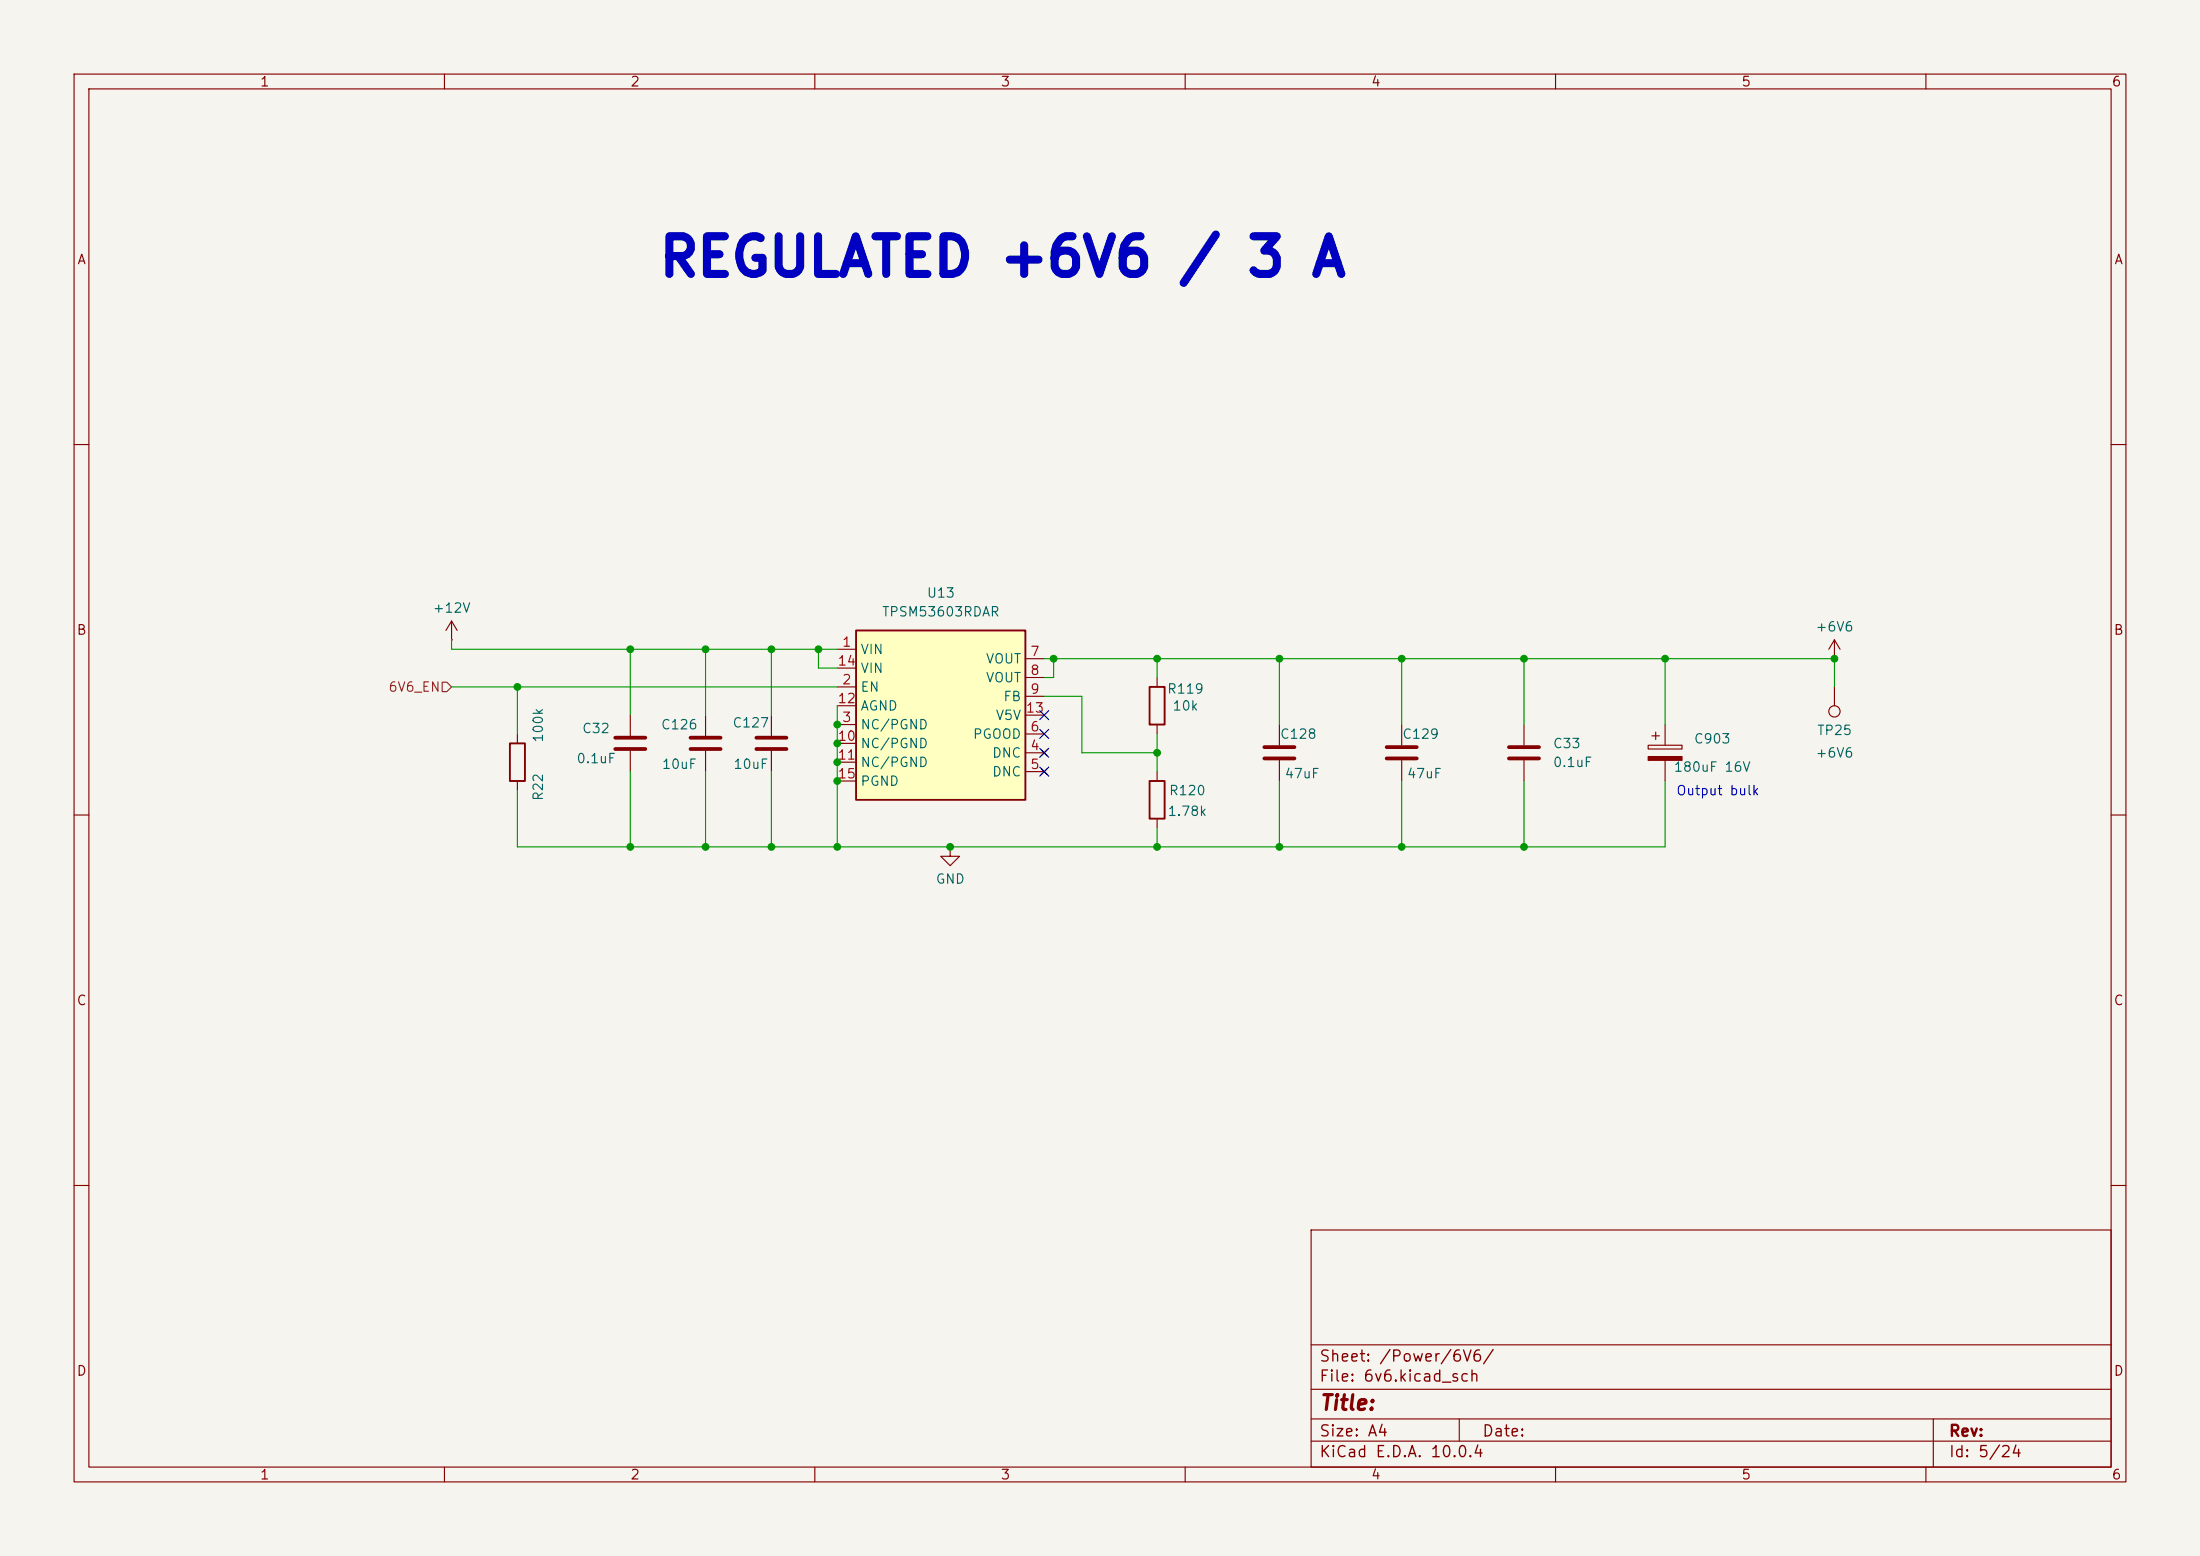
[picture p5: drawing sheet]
(kicad_sch
 (version 20260306)
 (generator "eeschema")
 (generator_version "10.0")
 (paper "A4")
 (lib_symbols
  (symbol "Connector:TestPoint"
   (pin_numbers (hide yes))
   (pin_names
    (offset 0.762) (hide yes)) (exclude_from_sim no) (in_bom yes) (on_board yes)
   (in_pos_files yes)
   (duplicate_pin_numbers_are_jumpers no)
   (property "Reference" "TP" (at 0 6.858 0) (show_name no) (do_not_autoplace no) (effects (font (size 1.27 1.27))))
   (property "Value" "TestPoint" (at 0 5.08 0) (show_name no) (do_not_autoplace no) (effects (font (size 1.27 1.27))))
   (property "Footprint" "" (at 5.08 0 0) (show_name no) (do_not_autoplace no) (hide yes) (effects (font (size 1.27 1.27))))
   (property "Datasheet" "" (at 5.08 0 0) (show_name no) (do_not_autoplace no) (hide yes) (effects (font (size 1.27 1.27))))
   (property "Description" "test point" (at 0 0 0) (show_name no) (do_not_autoplace no) (hide yes) (effects (font (size 1.27 1.27))))
   (symbol "TestPoint_0_1"
    (circle (center 0 3.302) (radius 0.762) (stroke (width 0) (type default)) (fill (type none))))
   (symbol "TestPoint_1_1"
    (pin passive line (at 0 0 90) (length 2.54) (name "1" (effects (font (size 1.27 1.27)))) (number "1" (effects (font (size 1.27 1.27))))))
   (embedded_fonts no))
  (symbol "DIC_Board:+6V6"
   (power global)
   (pin_numbers (hide yes))
   (pin_names
    (offset 0) (hide yes)) (exclude_from_sim no) (in_bom yes) (on_board yes)
   (in_pos_files yes)
   (duplicate_pin_numbers_are_jumpers no)
   (property "Reference" "#PWR" (at 0 -3.81 0) (show_name no) (do_not_autoplace no) (hide yes) (effects (font (size 1.27 1.27))))
   (property "Value" "+6V6" (at 0 3.556 0) (show_name no) (do_not_autoplace no) (effects (font (size 1.27 1.27))))
   (property "Footprint" "" (at 0 0 0) (show_name no) (do_not_autoplace no) (hide yes) (effects (font (size 1.27 1.27))))
   (property "Datasheet" "" (at 0 0 0) (show_name no) (do_not_autoplace no) (hide yes) (effects (font (size 1.27 1.27))))
   (property "Description" "Power symbol creates a global label with name \"+6V6\"" (at 0 0 0) (show_name no) (do_not_autoplace no) (hide yes) (effects (font (size 1.27 1.27))))
   (symbol "+6V6_0_1"
    (polyline (pts (xy -0.762 1.27) (xy 0 2.54)) (stroke (width 0) (type default)) (fill (type none)))
    (polyline (pts (xy 0 2.54) (xy 0.762 1.27)) (stroke (width 0) (type default)) (fill (type none)))
    (polyline (pts (xy 0 0) (xy 0 2.54)) (stroke (width 0) (type default)) (fill (type none))))
   (symbol "+6V6_1_1"
    (pin power_in line (at 0 0 90) (length 0) (name "" (effects (font (size 1.27 1.27)))) (number "1" (effects (font (size 1.27 1.27))))))
   (embedded_fonts no))
  (symbol "DIC_Board:TPSM53603RDA" (exclude_from_sim no) (in_bom yes) (on_board yes)
   (in_pos_files yes)
   (duplicate_pin_numbers_are_jumpers no)
   (property "Reference" "U" (at 0 16.51 0) (show_name no) (do_not_autoplace no) (effects (font (size 1.27 1.27))))
   (property "Value" "TPSM53603RDAR" (at 0 13.97 0) (show_name no) (do_not_autoplace no) (effects (font (size 1.27 1.27))))
   (property "Footprint" "Package_DFN_QFN:Texas_B3QFN-14-1EP_5x5.5mm_P0.65mm_ThermalVia" (at 0 0 0) (show_name no) (do_not_autoplace no) (hide yes) (effects (font (size 1.27 1.27))))
   (property "Datasheet" "https://www.ti.com/lit/ds/symlink/tpsm53603.pdf" (at 0 0 0) (show_name no) (do_not_autoplace no) (hide yes) (effects (font (size 1.27 1.27))))
   (property "Description" "36-V input, 3-A step-down power module" (at 0 0 0) (show_name no) (do_not_autoplace no) (hide yes) (effects (font (size 1.27 1.27))))
   (property "MPN" "TPSM53603RDAR" (at 0 0 0) (show_name no) (do_not_autoplace no) (hide yes) (effects (font (size 1.27 1.27))))
   (property "Manufacturer" "Texas Instruments" (at 0 0 0) (show_name no) (do_not_autoplace no) (hide yes) (effects (font (size 1.27 1.27))))
   (symbol "TPSM53603RDA_0_1"
    (rectangle (start -11.43 11.43) (end 11.43 -11.43) (stroke (width 0.254) (type default)) (fill (type background))))
   (symbol "TPSM53603RDA_1_1"
    (pin power_in line (at -13.97 8.89 0) (length 2.54) (name "VIN" (effects (font (size 1.27 1.27)))) (number "1" (effects (font (size 1.27 1.27)))))
    (pin input line (at -13.97 3.81 0) (length 2.54) (name "EN" (effects (font (size 1.27 1.27)))) (number "2" (effects (font (size 1.27 1.27)))))
    (pin power_in line (at -13.97 -1.27 0) (length 2.54) (name "NC/PGND" (effects (font (size 1.27 1.27)))) (number "3" (effects (font (size 1.27 1.27)))))
    (pin no_connect line (at 13.97 -5.08 180) (length 2.54) (name "DNC" (effects (font (size 1.27 1.27)))) (number "4" (effects (font (size 1.27 1.27)))))
    (pin no_connect line (at 13.97 -7.62 180) (length 2.54) (name "DNC" (effects (font (size 1.27 1.27)))) (number "5" (effects (font (size 1.27 1.27)))))
    (pin open_collector line (at 13.97 -2.54 180) (length 2.54) (name "PGOOD" (effects (font (size 1.27 1.27)))) (number "6" (effects (font (size 1.27 1.27)))))
    (pin power_out line (at 13.97 7.62 180) (length 2.54) (name "VOUT" (effects (font (size 1.27 1.27)))) (number "7" (effects (font (size 1.27 1.27)))))
    (pin passive line (at 13.97 5.08 180) (length 2.54) (name "VOUT" (effects (font (size 1.27 1.27)))) (number "8" (effects (font (size 1.27 1.27)))))
    (pin input line (at 13.97 2.54 180) (length 2.54) (name "FB" (effects (font (size 1.27 1.27)))) (number "9" (effects (font (size 1.27 1.27)))))
    (pin passive line (at -13.97 -3.81 0) (length 2.54) (name "NC/PGND" (effects (font (size 1.27 1.27)))) (number "10" (effects (font (size 1.27 1.27)))))
    (pin passive line (at -13.97 -6.35 0) (length 2.54) (name "NC/PGND" (effects (font (size 1.27 1.27)))) (number "11" (effects (font (size 1.27 1.27)))))
    (pin power_in line (at -13.97 1.27 0) (length 2.54) (name "AGND" (effects (font (size 1.27 1.27)))) (number "12" (effects (font (size 1.27 1.27)))))
    (pin output line (at 13.97 0 180) (length 2.54) (name "V5V" (effects (font (size 1.27 1.27)))) (number "13" (effects (font (size 1.27 1.27)))))
    (pin passive line (at -13.97 6.35 0) (length 2.54) (name "VIN" (effects (font (size 1.27 1.27)))) (number "14" (effects (font (size 1.27 1.27)))))
    (pin passive line (at -13.97 -8.89 0) (length 2.54) (name "PGND" (effects (font (size 1.27 1.27)))) (number "15" (effects (font (size 1.27 1.27))))))
   (embedded_fonts no))
  (symbol "Device:C"
   (pin_numbers (hide yes))
   (pin_names
    (offset 0.254)) (exclude_from_sim no) (in_bom yes) (on_board yes)
   (in_pos_files yes)
   (duplicate_pin_numbers_are_jumpers no)
   (property "Reference" "C" (at 0.635 2.54 0) (show_name no) (do_not_autoplace no) (effects (font (size 1.27 1.27)) (justify left)))
   (property "Value" "C" (at 0.635 -2.54 0) (show_name no) (do_not_autoplace no) (effects (font (size 1.27 1.27)) (justify left)))
   (property "Footprint" "" (at 0.9652 -3.81 0) (show_name no) (do_not_autoplace no) (hide yes) (effects (font (size 1.27 1.27))))
   (property "Datasheet" "" (at 0 0 0) (show_name no) (do_not_autoplace no) (hide yes) (effects (font (size 1.27 1.27))))
   (property "Description" "Unpolarized capacitor" (at 0 0 0) (show_name no) (do_not_autoplace no) (hide yes) (effects (font (size 1.27 1.27))))
   (symbol "C_0_1"
    (polyline (pts (xy -2.032 0.762) (xy 2.032 0.762)) (stroke (width 0.508) (type default)) (fill (type none)))
    (polyline (pts (xy -2.032 -0.762) (xy 2.032 -0.762)) (stroke (width 0.508) (type default)) (fill (type none))))
   (symbol "C_1_1"
    (pin passive line (at 0 3.81 270) (length 2.794) (name "" (effects (font (size 1.27 1.27)))) (number "1" (effects (font (size 1.27 1.27)))))
    (pin passive line (at 0 -3.81 90) (length 2.794) (name "" (effects (font (size 1.27 1.27)))) (number "2" (effects (font (size 1.27 1.27))))))
   (embedded_fonts no))
  (symbol "Device:C_Polarized"
   (pin_numbers (hide yes))
   (pin_names
    (offset 0.254)) (exclude_from_sim no) (in_bom yes) (on_board yes)
   (in_pos_files yes)
   (duplicate_pin_numbers_are_jumpers no)
   (property "Reference" "C" (at 0.635 2.54 0) (show_name no) (do_not_autoplace no) (effects (font (size 1.27 1.27)) (justify left)))
   (property "Value" "C_Polarized" (at 0.635 -2.54 0) (show_name no) (do_not_autoplace no) (effects (font (size 1.27 1.27)) (justify left)))
   (property "Footprint" "" (at 0.9652 -3.81 0) (show_name no) (do_not_autoplace no) (hide yes) (effects (font (size 1.27 1.27))))
   (property "Datasheet" "" (at 0 0 0) (show_name no) (do_not_autoplace no) (hide yes) (effects (font (size 1.27 1.27))))
   (property "Description" "Polarized capacitor" (at 0 0 0) (show_name no) (do_not_autoplace no) (hide yes) (effects (font (size 1.27 1.27))))
   (symbol "C_Polarized_0_1"
    (rectangle (start -2.286 0.508) (end 2.286 1.016) (stroke (width 0) (type default)) (fill (type none)))
    (polyline (pts (xy -1.778 2.286) (xy -0.762 2.286)) (stroke (width 0) (type default)) (fill (type none)))
    (polyline (pts (xy -1.27 2.794) (xy -1.27 1.778)) (stroke (width 0) (type default)) (fill (type none)))
    (rectangle (start 2.286 -0.508) (end -2.286 -1.016) (stroke (width 0) (type default)) (fill (type outline))))
   (symbol "C_Polarized_1_1"
    (pin passive line (at 0 3.81 270) (length 2.794) (name "" (effects (font (size 1.27 1.27)))) (number "1" (effects (font (size 1.27 1.27)))))
    (pin passive line (at 0 -3.81 90) (length 2.794) (name "" (effects (font (size 1.27 1.27)))) (number "2" (effects (font (size 1.27 1.27))))))
   (embedded_fonts no))
  (symbol "Device:R"
   (pin_numbers (hide yes))
   (pin_names
    (offset 0)) (exclude_from_sim no) (in_bom yes) (on_board yes)
   (in_pos_files yes)
   (duplicate_pin_numbers_are_jumpers no)
   (property "Reference" "R" (at 2.032 0 90) (show_name no) (do_not_autoplace no) (effects (font (size 1.27 1.27))))
   (property "Value" "R" (at 0 0 90) (show_name no) (do_not_autoplace no) (effects (font (size 1.27 1.27))))
   (property "Footprint" "" (at -1.778 0 90) (show_name no) (do_not_autoplace no) (hide yes) (effects (font (size 1.27 1.27))))
   (property "Datasheet" "" (at 0 0 0) (show_name no) (do_not_autoplace no) (hide yes) (effects (font (size 1.27 1.27))))
   (property "Description" "Resistor" (at 0 0 0) (show_name no) (do_not_autoplace no) (hide yes) (effects (font (size 1.27 1.27))))
   (symbol "R_0_1"
    (rectangle (start -1.016 -2.54) (end 1.016 2.54) (stroke (width 0.254) (type default)) (fill (type none))))
   (symbol "R_1_1"
    (pin passive line (at 0 3.81 270) (length 1.27) (name "" (effects (font (size 1.27 1.27)))) (number "1" (effects (font (size 1.27 1.27)))))
    (pin passive line (at 0 -3.81 90) (length 1.27) (name "" (effects (font (size 1.27 1.27)))) (number "2" (effects (font (size 1.27 1.27))))))
   (embedded_fonts no))
  (symbol "power:+12V"
   (power global)
   (pin_numbers (hide yes))
   (pin_names
    (offset 0) (hide yes)) (exclude_from_sim no) (in_bom yes) (on_board yes)
   (in_pos_files yes)
   (duplicate_pin_numbers_are_jumpers no)
   (property "Reference" "#PWR" (at 0 -3.81 0) (show_name no) (do_not_autoplace no) (hide yes) (effects (font (size 1.27 1.27))))
   (property "Value" "+12V" (at 0 3.556 0) (show_name no) (do_not_autoplace no) (effects (font (size 1.27 1.27))))
   (property "Footprint" "" (at 0 0 0) (show_name no) (do_not_autoplace no) (hide yes) (effects (font (size 1.27 1.27))))
   (property "Datasheet" "" (at 0 0 0) (show_name no) (do_not_autoplace no) (hide yes) (effects (font (size 1.27 1.27))))
   (property "Description" "Power symbol creates a global label with name \"+12V\"" (at 0 0 0) (show_name no) (do_not_autoplace no) (hide yes) (effects (font (size 1.27 1.27))))
   (symbol "+12V_0_1"
    (polyline (pts (xy -0.762 1.27) (xy 0 2.54)) (stroke (width 0) (type default)) (fill (type none)))
    (polyline (pts (xy 0 2.54) (xy 0.762 1.27)) (stroke (width 0) (type default)) (fill (type none)))
    (polyline (pts (xy 0 0) (xy 0 2.54)) (stroke (width 0) (type default)) (fill (type none))))
   (symbol "+12V_1_1"
    (pin power_in line (at 0 0 90) (length 0) (name "" (effects (font (size 1.27 1.27)))) (number "1" (effects (font (size 1.27 1.27))))))
   (embedded_fonts no))
  (symbol "power:GND"
   (power global)
   (pin_numbers (hide yes))
   (pin_names
    (offset 0) (hide yes)) (exclude_from_sim no) (in_bom yes) (on_board yes)
   (in_pos_files yes)
   (duplicate_pin_numbers_are_jumpers no)
   (property "Reference" "#PWR" (at 0 -6.35 0) (show_name no) (do_not_autoplace no) (hide yes) (effects (font (size 1.27 1.27))))
   (property "Value" "GND" (at 0 -3.81 0) (show_name no) (do_not_autoplace no) (effects (font (size 1.27 1.27))))
   (property "Footprint" "" (at 0 0 0) (show_name no) (do_not_autoplace no) (hide yes) (effects (font (size 1.27 1.27))))
   (property "Datasheet" "" (at 0 0 0) (show_name no) (do_not_autoplace no) (hide yes) (effects (font (size 1.27 1.27))))
   (property "Description" "Power symbol creates a global label with name \"GND\" , ground" (at 0 0 0) (show_name no) (do_not_autoplace no) (hide yes) (effects (font (size 1.27 1.27))))
   (symbol "GND_0_1"
    (polyline (pts (xy 0 0) (xy 0 -1.27) (xy 1.27 -1.27) (xy 0 -2.54) (xy -1.27 -1.27) (xy 0 -1.27)) (stroke (width 0) (type default)) (fill (type none))))
   (symbol "GND_1_1"
    (pin power_in line (at 0 0 270) (length 0) (name "" (effects (font (size 1.27 1.27)))) (number "1" (effects (font (size 1.27 1.27))))))
   (embedded_fonts no)))
 (text "REGULATED +6V6 / 3 A"
  (exclude_from_sim no)
  (at 88.646 37.846 0)
  (effects (font (size 5.08 5.08)
    (bold yes)) (justify left bottom)))
 (text "Output bulk"
  (exclude_from_sim no)
  (at 231.902 106.934 0)
  (effects (font (size 1.27 1.27))))
 (junction
  (at 156.21 114.3)
  (diameter 0)
  (color 0 0 0 0))
 (junction
  (at 156.21 88.9)
  (diameter 0)
  (color 0 0 0 0))
 (junction
  (at 113.03 100.33)
  (diameter 0)
  (color 0 0 0 0))
 (junction
  (at 205.74 114.3)
  (diameter 0)
  (color 0 0 0 0))
 (junction
  (at 113.03 114.3)
  (diameter 0)
  (color 0 0 0 0))
 (junction
  (at 110.49 87.63)
  (diameter 0)
  (color 0 0 0 0))
 (junction
  (at 247.65 88.9)
  (diameter 0)
  (color 0 0 0 0))
 (junction
  (at 142.24 88.9)
  (diameter 0)
  (color 0 0 0 0))
 (junction
  (at 85.09 114.3)
  (diameter 0)
  (color 0 0 0 0))
 (junction
  (at 104.14 114.3)
  (diameter 0)
  (color 0 0 0 0))
 (junction
  (at 224.79 88.9)
  (diameter 0)
  (color 0 0 0 0))
 (junction
  (at 172.72 88.9)
  (diameter 0)
  (color 0 0 0 0))
 (junction
  (at 104.14 87.63)
  (diameter 0)
  (color 0 0 0 0))
 (junction
  (at 69.85 92.71)
  (diameter 0)
  (color 0 0 0 0))
 (junction
  (at 189.23 114.3)
  (diameter 0)
  (color 0 0 0 0))
 (junction
  (at 128.27 114.3)
  (diameter 0)
  (color 0 0 0 0))
 (junction
  (at 95.25 87.63)
  (diameter 0)
  (color 0 0 0 0))
 (junction
  (at 113.03 97.79)
  (diameter 0)
  (color 0 0 0 0))
 (junction
  (at 113.03 105.41)
  (diameter 0)
  (color 0 0 0 0))
 (junction
  (at 172.72 114.3)
  (diameter 0)
  (color 0 0 0 0))
 (junction
  (at 205.74 88.9)
  (diameter 0)
  (color 0 0 0 0))
 (junction
  (at 156.21 101.6)
  (diameter 0)
  (color 0 0 0 0))
 (junction
  (at 85.09 87.63)
  (diameter 0)
  (color 0 0 0 0))
 (junction
  (at 95.25 114.3)
  (diameter 0)
  (color 0 0 0 0))
 (junction
  (at 113.03 102.87)
  (diameter 0)
  (color 0 0 0 0))
 (junction
  (at 189.23 88.9)
  (diameter 0)
  (color 0 0 0 0))
 (no_connect
  (at 140.97 104.14))
 (no_connect
  (at 140.97 96.52))
 (no_connect
  (at 140.97 101.6))
 (no_connect
  (at 140.97 99.06))
 (wire
  (pts (xy 60.96 86.36) (xy 60.96 87.63))
  (stroke (width 0) (type default)))
 (wire
  (pts (xy 156.21 114.3) (xy 172.72 114.3))
  (stroke (width 0) (type default)))
 (wire
  (pts (xy 247.65 88.9) (xy 247.65 92.71))
  (stroke (width 0) (type default)))
 (wire
  (pts (xy 146.05 101.6) (xy 156.21 101.6))
  (stroke (width 0) (type default)))
 (wire
  (pts (xy 104.14 87.63) (xy 110.49 87.63))
  (stroke (width 0) (type default)))
 (wire
  (pts (xy 224.79 88.9) (xy 247.65 88.9))
  (stroke (width 0) (type default)))
 (wire
  (pts (xy 104.14 87.63) (xy 104.14 96.52))
  (stroke (width 0) (type default)))
 (wire
  (pts (xy 224.79 105.41) (xy 224.79 114.3))
  (stroke (width 0) (type default)))
 (wire
  (pts (xy 69.85 92.71) (xy 113.03 92.71))
  (stroke (width 0) (type default)))
 (wire
  (pts (xy 224.79 88.9) (xy 224.79 97.79))
  (stroke (width 0) (type default)))
 (wire
  (pts (xy 156.21 101.6) (xy 156.21 104.14))
  (stroke (width 0) (type default)))
 (wire
  (pts (xy 224.79 114.3) (xy 205.74 114.3))
  (stroke (width 0) (type default)))
 (wire
  (pts (xy 85.09 87.63) (xy 95.25 87.63))
  (stroke (width 0) (type default)))
 (wire
  (pts (xy 113.03 102.87) (xy 113.03 105.41))
  (stroke (width 0) (type default)))
 (wire
  (pts (xy 113.03 97.79) (xy 113.03 100.33))
  (stroke (width 0) (type default)))
 (wire
  (pts (xy 104.14 104.14) (xy 104.14 114.3))
  (stroke (width 0) (type default)))
 (wire
  (pts (xy 140.97 93.98) (xy 146.05 93.98))
  (stroke (width 0) (type default)))
 (wire
  (pts (xy 113.03 95.25) (xy 113.03 97.79))
  (stroke (width 0) (type default)))
 (wire
  (pts (xy 128.27 114.3) (xy 113.03 114.3))
  (stroke (width 0) (type default)))
 (wire
  (pts (xy 189.23 88.9) (xy 205.74 88.9))
  (stroke (width 0) (type default)))
 (wire
  (pts (xy 110.49 90.17) (xy 110.49 87.63))
  (stroke (width 0) (type default)))
 (wire
  (pts (xy 205.74 88.9) (xy 205.74 97.79))
  (stroke (width 0) (type default)))
 (wire
  (pts (xy 85.09 104.14) (xy 85.09 114.3))
  (stroke (width 0) (type default)))
 (wire
  (pts (xy 189.23 88.9) (xy 189.23 97.79))
  (stroke (width 0) (type default)))
 (wire
  (pts (xy 172.72 88.9) (xy 189.23 88.9))
  (stroke (width 0) (type default)))
 (wire
  (pts (xy 69.85 114.3) (xy 85.09 114.3))
  (stroke (width 0) (type default)))
 (wire
  (pts (xy 205.74 88.9) (xy 224.79 88.9))
  (stroke (width 0) (type default)))
 (wire
  (pts (xy 85.09 87.63) (xy 85.09 96.52))
  (stroke (width 0) (type default)))
 (wire
  (pts (xy 60.96 87.63) (xy 85.09 87.63))
  (stroke (width 0) (type default)))
 (wire
  (pts (xy 142.24 88.9) (xy 156.21 88.9))
  (stroke (width 0) (type default)))
 (wire
  (pts (xy 113.03 100.33) (xy 113.03 102.87))
  (stroke (width 0) (type default)))
 (wire
  (pts (xy 69.85 106.68) (xy 69.85 114.3))
  (stroke (width 0) (type default)))
 (wire
  (pts (xy 69.85 92.71) (xy 69.85 99.06))
  (stroke (width 0) (type default)))
 (wire
  (pts (xy 172.72 105.41) (xy 172.72 114.3))
  (stroke (width 0) (type default)))
 (wire
  (pts (xy 156.21 88.9) (xy 172.72 88.9))
  (stroke (width 0) (type default)))
 (wire
  (pts (xy 140.97 91.44) (xy 142.24 91.44))
  (stroke (width 0) (type default)))
 (wire
  (pts (xy 95.25 114.3) (xy 104.14 114.3))
  (stroke (width 0) (type default)))
 (wire
  (pts (xy 146.05 93.98) (xy 146.05 101.6))
  (stroke (width 0) (type default)))
 (wire
  (pts (xy 172.72 114.3) (xy 189.23 114.3))
  (stroke (width 0) (type default)))
 (wire
  (pts (xy 156.21 111.76) (xy 156.21 114.3))
  (stroke (width 0) (type default)))
 (wire
  (pts (xy 113.03 90.17) (xy 110.49 90.17))
  (stroke (width 0) (type default)))
 (wire
  (pts (xy 95.25 87.63) (xy 95.25 96.52))
  (stroke (width 0) (type default)))
 (wire
  (pts (xy 95.25 87.63) (xy 104.14 87.63))
  (stroke (width 0) (type default)))
 (wire
  (pts (xy 128.27 114.3) (xy 156.21 114.3))
  (stroke (width 0) (type default)))
 (wire
  (pts (xy 172.72 88.9) (xy 172.72 97.79))
  (stroke (width 0) (type default)))
 (wire
  (pts (xy 60.96 92.71) (xy 69.85 92.71))
  (stroke (width 0) (type default)))
 (wire
  (pts (xy 189.23 105.41) (xy 189.23 114.3))
  (stroke (width 0) (type default)))
 (wire
  (pts (xy 110.49 87.63) (xy 113.03 87.63))
  (stroke (width 0) (type default)))
 (wire
  (pts (xy 95.25 104.14) (xy 95.25 114.3))
  (stroke (width 0) (type default)))
 (wire
  (pts (xy 156.21 88.9) (xy 156.21 91.44))
  (stroke (width 0) (type default)))
 (wire
  (pts (xy 205.74 105.41) (xy 205.74 114.3))
  (stroke (width 0) (type default)))
 (wire
  (pts (xy 85.09 114.3) (xy 95.25 114.3))
  (stroke (width 0) (type default)))
 (wire
  (pts (xy 189.23 114.3) (xy 205.74 114.3))
  (stroke (width 0) (type default)))
 (wire
  (pts (xy 104.14 114.3) (xy 113.03 114.3))
  (stroke (width 0) (type default)))
 (wire
  (pts (xy 142.24 88.9) (xy 142.24 91.44))
  (stroke (width 0) (type default)))
 (wire
  (pts (xy 156.21 99.06) (xy 156.21 101.6))
  (stroke (width 0) (type default)))
 (wire
  (pts (xy 140.97 88.9) (xy 142.24 88.9))
  (stroke (width 0) (type default)))
 (wire
  (pts (xy 113.03 114.3) (xy 113.03 105.41))
  (stroke (width 0) (type default)))
 (hierarchical_label "6V6_EN"
  (shape input)
  (at 60.96 92.71 180)
  (effects (font (size 1.27 1.27)) (justify right)))
 (symbol
  (lib_id "Device:R")
  (at 69.85 102.87 0)
  (unit 1)
  (body_style 1)
  (exclude_from_sim no)
  (in_bom yes)
  (on_board yes)
  (in_pos_files yes)
  (dnp no)
  (property "Reference" "R22" (at 72.644 108.204 90) (show_name no) (do_not_autoplace no) (effects (font (size 1.27 1.27)) (justify left)))
  (property "Value" "100k" (at 72.644 100.33 90) (show_name no) (do_not_autoplace no) (effects (font (size 1.27 1.27)) (justify left)))
  (property "Footprint" "Resistor_SMD:R_0402_1005Metric" (at 68.072 102.87 90) (hide yes) (show_name no) (do_not_autoplace no) (effects (font (size 1.27 1.27))))
  (property "Datasheet" "" (at 69.85 102.87 0) (hide yes) (show_name no) (do_not_autoplace no) (effects (font (size 1.27 1.27))))
  (property "Description" "Regulator EN default-off pull-down" (at 69.85 102.87 0) (hide yes) (show_name no) (do_not_autoplace no) (effects (font (size 1.27 1.27))))
  (property "MPN" "CRCW0402100KFKED" (at 69.85 102.87 0) (hide yes) (show_name no) (do_not_autoplace no) (effects (font (size 1.27 1.27))))
  (property "Manufacturer" "Vishay" (at 69.85 102.87 0) (hide yes) (show_name no) (do_not_autoplace no) (effects (font (size 1.27 1.27))))
  (pin "1")
  (pin "2"))
 (symbol
  (lib_id "Device:R")
  (at 156.21 107.95 0)
  (unit 1)
  (body_style 1)
  (exclude_from_sim no)
  (in_bom yes)
  (on_board yes)
  (in_pos_files yes)
  (dnp no)
  (property "Reference" "R120" (at 160.274 106.68 0) (show_name no) (do_not_autoplace no) (effects (font (size 1.27 1.27))))
  (property "Value" "1.78k" (at 160.274 109.474 0) (show_name no) (do_not_autoplace no) (effects (font (size 1.27 1.27))))
  (property "Footprint" "Resistor_SMD:R_0402_1005Metric" (at 156.21 107.95 0) (hide yes) (show_name no) (do_not_autoplace no) (effects (font (size 1.27 1.27))))
  (property "Datasheet" "" (at 156.21 107.95 0) (hide yes) (show_name no) (do_not_autoplace no) (effects (font (size 1.27 1.27))))
  (property "Description" "6V6 feedback lower" (at 156.21 107.95 0) (hide yes) (show_name no) (do_not_autoplace no) (effects (font (size 1.27 1.27))))
  (property "MPN" "CRCW04021K78FKED" (at 156.21 107.95 0) (hide yes) (show_name no) (do_not_autoplace no) (effects (font (size 1.27 1.27))))
  (property "Manufacturer" "Vishay" (at 156.21 107.95 0) (hide yes) (show_name no) (do_not_autoplace no) (effects (font (size 1.27 1.27))))
  (pin "1")
  (pin "2"))
 (symbol
  (lib_id "Device:R")
  (at 156.21 95.25 0)
  (unit 1)
  (body_style 1)
  (exclude_from_sim no)
  (in_bom yes)
  (on_board yes)
  (in_pos_files yes)
  (dnp no)
  (property "Reference" "R119" (at 160.02 92.964 0) (show_name no) (do_not_autoplace no) (effects (font (size 1.27 1.27))))
  (property "Value" "10k" (at 160.02 95.25 0) (show_name no) (do_not_autoplace no) (effects (font (size 1.27 1.27))))
  (property "Footprint" "Resistor_SMD:R_0402_1005Metric" (at 156.21 95.25 0) (hide yes) (show_name no) (do_not_autoplace no) (effects (font (size 1.27 1.27))))
  (property "Datasheet" "" (at 156.21 95.25 0) (hide yes) (show_name no) (do_not_autoplace no) (effects (font (size 1.27 1.27))))
  (property "Description" "6V6 feedback upper" (at 156.21 95.25 0) (hide yes) (show_name no) (do_not_autoplace no) (effects (font (size 1.27 1.27))))
  (property "MPN" "CRCW040210K0FKED" (at 156.21 95.25 0) (hide yes) (show_name no) (do_not_autoplace no) (effects (font (size 1.27 1.27))))
  (property "Manufacturer" "Vishay" (at 156.21 95.25 0) (hide yes) (show_name no) (do_not_autoplace no) (effects (font (size 1.27 1.27))))
  (pin "1")
  (pin "2"))
 (symbol
  (lib_id "Device:C_Polarized")
  (at 224.79 101.6 0)
  (unit 1)
  (body_style 1)
  (exclude_from_sim no)
  (in_bom yes)
  (on_board yes)
  (in_pos_files yes)
  (dnp no)
  (property "Reference" "C903" (at 231.14 99.695 0) (show_name no) (do_not_autoplace no) (effects (font (size 1.27 1.27))))
  (property "Value" "180uF 16V" (at 231.14 103.505 0) (show_name no) (do_not_autoplace no) (effects (font (size 1.27 1.27))))
  (property "Footprint" "Capacitor_SMD:CP_Elec_6.3x5.9" (at 224.79 101.6 0) (hide yes) (show_name no) (do_not_autoplace no) (effects (font (size 1.27 1.27))))
  (property "Datasheet" "https://industrial.panasonic.com/cdbs/www-data/pdf/AAB8000/AAB8000COL87.pdf" (at 224.79 101.6 0) (hide yes) (show_name no) (do_not_autoplace no) (effects (font (size 1.27 1.27))))
  (property "Description" "" (at 224.79 101.6 0) (show_name no) (do_not_autoplace no) (effects (font (size 1.27 1.27))))
  (property "MPN" "16SVPF180M" (at 224.79 101.6 0) (hide yes) (show_name no) (do_not_autoplace no) (effects (font (size 1.27 1.27))))
  (property "Manufacturer" "Panasonic" (at 224.79 101.6 0) (hide yes) (show_name no) (do_not_autoplace no) (effects (font (size 1.27 1.27))))
  (property "Voltage Rating" "16V" (at 224.79 101.6 0) (hide yes) (show_name no) (do_not_autoplace no) (effects (font (size 1.27 1.27))))
  (property "Tolerance" "20%" (at 224.79 101.6 0) (hide yes) (show_name no) (do_not_autoplace no) (effects (font (size 1.27 1.27))))
  (property "ESR Max" "22mOhm at 100kHz" (at 224.79 101.6 0) (hide yes) (show_name no) (do_not_autoplace no) (effects (font (size 1.27 1.27))))
  (property "Ripple Current" "3.3A rms at 100kHz,105C" (at 224.79 101.6 0) (hide yes) (show_name no) (do_not_autoplace no) (effects (font (size 1.27 1.27))))
  (property "BOM Source" "https://na.industrial.panasonic.com/products/capacitors/polymer-capacitors/lineup/os-con-aluminum-polymer/series/91057/model/91080" (at 224.79 101.6 0) (hide yes) (show_name no) (do_not_autoplace no) (effects (font (size 1.27 1.27))))
  (property "Design Basis" "TPSM53603 low-ESR polymer output bulk; retains existing MLCC; nominal total 274uF below 1000uF maximum." (at 224.79 101.6 0) (hide yes) (show_name no) (do_not_autoplace no) (effects (font (size 1.27 1.27))))
  (pin "1")
  (pin "2"))
 (symbol
  (lib_id "Device:C")
  (at 104.14 100.33 0)
  (unit 1)
  (body_style 1)
  (exclude_from_sim no)
  (in_bom yes)
  (on_board yes)
  (in_pos_files yes)
  (dnp no)
  (property "Reference" "C127" (at 101.346 97.536 0) (show_name no) (do_not_autoplace no) (effects (font (size 1.27 1.27))))
  (property "Value" "10uF" (at 101.346 103.124 0) (show_name no) (do_not_autoplace no) (effects (font (size 1.27 1.27))))
  (property "Footprint" "Capacitor_SMD:C_1206_3216Metric" (at 104.14 100.33 0) (hide yes) (show_name no) (do_not_autoplace no) (effects (font (size 1.27 1.27))))
  (property "Datasheet" "" (at 104.14 100.33 0) (hide yes) (show_name no) (do_not_autoplace no) (effects (font (size 1.27 1.27))))
  (property "Description" "6V6 regulator input capacitor" (at 104.14 100.33 0) (hide yes) (show_name no) (do_not_autoplace no) (effects (font (size 1.27 1.27))))
  (property "MPN" "CGA5L1X7R1H106K160AC" (at 104.14 100.33 0) (hide yes) (show_name no) (do_not_autoplace no) (effects (font (size 1.27 1.27))))
  (property "Manufacturer" "TDK" (at 104.14 100.33 0) (hide yes) (show_name no) (do_not_autoplace no) (effects (font (size 1.27 1.27))))
  (pin "1")
  (pin "2"))
 (symbol
  (lib_id "power:+12V")
  (at 60.96 86.36 0)
  (unit 1)
  (body_style 1)
  (exclude_from_sim no)
  (in_bom yes)
  (on_board yes)
  (in_pos_files yes)
  (dnp no)
  (property "Reference" "#PWR0107" (at 63.5 83.82 0) (hide yes) (show_name no) (do_not_autoplace no) (effects (font (size 1.27 1.27))))
  (property "Value" "+12V" (at 60.96 82.042 0) (show_name no) (do_not_autoplace no) (effects (font (size 1.27 1.27))))
  (property "Footprint" "" (at 60.96 86.36 0) (hide yes) (show_name no) (do_not_autoplace no) (effects (font (size 1.27 1.27))))
  (property "Datasheet" "" (at 60.96 86.36 0) (hide yes) (show_name no) (do_not_autoplace no) (effects (font (size 1.27 1.27))))
  (property "Description" "" (at 60.96 86.36 0) (hide yes) (show_name no) (do_not_autoplace no) (effects (font (size 1.27 1.27))))
  (pin "1"))
 (symbol
  (lib_id "Device:C")
  (at 95.25 100.33 0)
  (unit 1)
  (body_style 1)
  (exclude_from_sim no)
  (in_bom yes)
  (on_board yes)
  (in_pos_files yes)
  (dnp no)
  (property "Reference" "C126" (at 91.694 97.79 0) (show_name no) (do_not_autoplace no) (effects (font (size 1.27 1.27))))
  (property "Value" "10uF" (at 91.694 103.124 0) (show_name no) (do_not_autoplace no) (effects (font (size 1.27 1.27))))
  (property "Footprint" "Capacitor_SMD:C_1206_3216Metric" (at 95.25 100.33 0) (hide yes) (show_name no) (do_not_autoplace no) (effects (font (size 1.27 1.27))))
  (property "Datasheet" "" (at 95.25 100.33 0) (hide yes) (show_name no) (do_not_autoplace no) (effects (font (size 1.27 1.27))))
  (property "Description" "6V6 regulator input capacitor" (at 95.25 100.33 0) (hide yes) (show_name no) (do_not_autoplace no) (effects (font (size 1.27 1.27))))
  (property "MPN" "CGA5L1X7R1H106K160AC" (at 95.25 100.33 0) (hide yes) (show_name no) (do_not_autoplace no) (effects (font (size 1.27 1.27))))
  (property "Manufacturer" "TDK" (at 95.25 100.33 0) (hide yes) (show_name no) (do_not_autoplace no) (effects (font (size 1.27 1.27))))
  (pin "1")
  (pin "2"))
 (symbol
  (lib_id "Device:C")
  (at 189.23 101.6 0)
  (unit 1)
  (body_style 1)
  (exclude_from_sim no)
  (in_bom yes)
  (on_board yes)
  (in_pos_files yes)
  (dnp no)
  (property "Reference" "C129" (at 191.77 99.06 0) (show_name no) (do_not_autoplace no) (effects (font (size 1.27 1.27))))
  (property "Value" "47uF" (at 192.278 104.394 0) (show_name no) (do_not_autoplace no) (effects (font (size 1.27 1.27))))
  (property "Footprint" "Capacitor_SMD:C_1210_3225Metric" (at 189.23 101.6 0) (hide yes) (show_name no) (do_not_autoplace no) (effects (font (size 1.27 1.27))))
  (property "Datasheet" "" (at 189.23 101.6 0) (hide yes) (show_name no) (do_not_autoplace no) (effects (font (size 1.27 1.27))))
  (property "Description" "6V6 output capacitor" (at 189.23 101.6 0) (hide yes) (show_name no) (do_not_autoplace no) (effects (font (size 1.27 1.27))))
  (property "MPN" "GRM32ER61A476ME20L" (at 189.23 101.6 0) (hide yes) (show_name no) (do_not_autoplace no) (effects (font (size 1.27 1.27))))
  (property "Manufacturer" "Murata" (at 189.23 101.6 0) (hide yes) (show_name no) (do_not_autoplace no) (effects (font (size 1.27 1.27))))
  (pin "1")
  (pin "2"))
 (symbol
  (lib_id "power:GND")
  (at 128.27 114.3 0)
  (unit 1)
  (body_style 1)
  (exclude_from_sim no)
  (in_bom yes)
  (on_board yes)
  (in_pos_files yes)
  (dnp no)
  (property "Reference" "#PWR0120" (at 130.81 111.76 0) (hide yes) (show_name no) (do_not_autoplace no) (effects (font (size 1.27 1.27))))
  (property "Value" "GND" (at 128.27 118.618 0) (show_name no) (do_not_autoplace no) (effects (font (size 1.27 1.27))))
  (property "Footprint" "" (at 128.27 114.3 0) (hide yes) (show_name no) (do_not_autoplace no) (effects (font (size 1.27 1.27))))
  (property "Datasheet" "" (at 128.27 114.3 0) (hide yes) (show_name no) (do_not_autoplace no) (effects (font (size 1.27 1.27))))
  (property "Description" "" (at 128.27 114.3 0) (hide yes) (show_name no) (do_not_autoplace no) (effects (font (size 1.27 1.27))))
  (pin "1"))
 (symbol
  (lib_id "DIC_Board:TPSM53603RDA")
  (at 127 96.52 0)
  (unit 1)
  (body_style 1)
  (exclude_from_sim no)
  (in_bom yes)
  (on_board yes)
  (in_pos_files yes)
  (dnp no)
  (property "Reference" "U13" (at 127 80.01 0) (show_name no) (do_not_autoplace no) (effects (font (size 1.27 1.27))))
  (property "Value" "TPSM53603RDAR" (at 127 82.55 0) (show_name no) (do_not_autoplace no) (effects (font (size 1.27 1.27))))
  (property "Footprint" "Package_DFN_QFN:Texas_B3QFN-14-1EP_5x5.5mm_P0.65mm_ThermalVia" (at 127 96.52 0) (hide yes) (show_name no) (do_not_autoplace no) (effects (font (size 1.27 1.27))))
  (property "Datasheet" "https://www.ti.com/lit/ds/symlink/tpsm53603.pdf" (at 127 96.52 0) (hide yes) (show_name no) (do_not_autoplace no) (effects (font (size 1.27 1.27))))
  (property "Description" "36-V input, 3-A step-down power module" (at 127 96.52 0) (hide yes) (show_name no) (do_not_autoplace no) (effects (font (size 1.27 1.27))))
  (property "MPN" "TPSM53603RDAR" (at 127 96.52 0) (hide yes) (show_name no) (do_not_autoplace no) (effects (font (size 1.27 1.27))))
  (property "Manufacturer" "Texas Instruments" (at 127 96.52 0) (hide yes) (show_name no) (do_not_autoplace no) (effects (font (size 1.27 1.27))))
  (pin "1")
  (pin "2")
  (pin "3")
  (pin "4")
  (pin "5")
  (pin "6")
  (pin "7")
  (pin "8")
  (pin "9")
  (pin "10")
  (pin "11")
  (pin "12")
  (pin "13")
  (pin "14")
  (pin "15"))
 (symbol
  (lib_id "Connector:TestPoint")
  (at 247.65 92.71 180)
  (unit 1)
  (body_style 1)
  (exclude_from_sim no)
  (in_bom no)
  (on_board yes)
  (in_pos_files yes)
  (dnp no)
  (property "Reference" "TP25" (at 247.65 98.552 0) (show_name no) (do_not_autoplace no) (effects (font (size 1.27 1.27))))
  (property "Value" "+6V6" (at 247.65 101.6 0) (show_name no) (do_not_autoplace no) (effects (font (size 1.27 1.27))))
  (property "Footprint" "TestPoint:TestPoint_Plated_Hole_D2.0mm" (at 247.65 92.71 0) (hide yes) (show_name no) (do_not_autoplace no) (effects (font (size 1.27 1.27))))
  (property "Datasheet" "" (at 247.65 92.71 0) (hide yes) (show_name no) (do_not_autoplace no) (effects (font (size 1.27 1.27))))
  (property "Description" "" (at 247.65 92.71 0) (hide yes) (show_name no) (do_not_autoplace no) (effects (font (size 1.27 1.27))))
  (pin "1"))
 (symbol
  (lib_id "Device:C")
  (at 172.72 101.6 0)
  (unit 1)
  (body_style 1)
  (exclude_from_sim no)
  (in_bom yes)
  (on_board yes)
  (in_pos_files yes)
  (dnp no)
  (property "Reference" "C128" (at 175.26 99.06 0) (show_name no) (do_not_autoplace no) (effects (font (size 1.27 1.27))))
  (property "Value" "47uF" (at 175.768 104.394 0) (show_name no) (do_not_autoplace no) (effects (font (size 1.27 1.27))))
  (property "Footprint" "Capacitor_SMD:C_1210_3225Metric" (at 172.72 101.6 0) (hide yes) (show_name no) (do_not_autoplace no) (effects (font (size 1.27 1.27))))
  (property "Datasheet" "" (at 172.72 101.6 0) (hide yes) (show_name no) (do_not_autoplace no) (effects (font (size 1.27 1.27))))
  (property "Description" "6V6 output capacitor" (at 172.72 101.6 0) (hide yes) (show_name no) (do_not_autoplace no) (effects (font (size 1.27 1.27))))
  (property "MPN" "GRM32ER61A476ME20L" (at 172.72 101.6 0) (hide yes) (show_name no) (do_not_autoplace no) (effects (font (size 1.27 1.27))))
  (property "Manufacturer" "Murata" (at 172.72 101.6 0) (hide yes) (show_name no) (do_not_autoplace no) (effects (font (size 1.27 1.27))))
  (pin "1")
  (pin "2"))
 (symbol
  (lib_id "Device:C")
  (at 85.09 100.33 0)
  (unit 1)
  (body_style 1)
  (exclude_from_sim no)
  (in_bom yes)
  (on_board yes)
  (in_pos_files yes)
  (dnp no)
  (property "Reference" "C32" (at 78.486 98.298 0) (show_name no) (do_not_autoplace no) (effects (font (size 1.27 1.27)) (justify left)))
  (property "Value" "0.1uF" (at 77.724 102.362 0) (show_name no) (do_not_autoplace no) (effects (font (size 1.27 1.27)) (justify left)))
  (property "Footprint" "Capacitor_SMD:C_0603_1608Metric" (at 86.0552 104.14 0) (hide yes) (show_name no) (do_not_autoplace no) (effects (font (size 1.27 1.27))))
  (property "Datasheet" "" (at 85.09 100.33 0) (hide yes) (show_name no) (do_not_autoplace no) (effects (font (size 1.27 1.27))))
  (property "Description" "Unpolarized capacitor" (at 85.09 100.33 0) (hide yes) (show_name no) (do_not_autoplace no) (effects (font (size 1.27 1.27))))
  (property "MPN" "C1608X7R1H104K080AA" (at 0 0 0) (hide yes) (show_name no) (do_not_autoplace no) (effects (font (size 1.27 1.27))))
  (property "Manufacturer" "TDK" (at 0 0 0) (hide yes) (show_name no) (do_not_autoplace no) (effects (font (size 1.27 1.27))))
  (property "Voltage Rating" "50V" (at 0 0 0) (hide yes) (show_name no) (do_not_autoplace no) (effects (font (size 1.27 1.27))))
  (property "Dielectric" "X7R" (at 0 0 0) (hide yes) (show_name no) (do_not_autoplace no) (effects (font (size 1.27 1.27))))
  (property "Tolerance" "10%" (at 0 0 0) (hide yes) (show_name no) (do_not_autoplace no) (effects (font (size 1.27 1.27))))
  (property "BOM Source" "https://product.tdk.com/en/search/capacitor/ceramic/mlcc/info?part_no=C1608X7R1H104K080AA" (at 0 0 0) (hide yes) (show_name no) (do_not_autoplace no) (effects (font (size 1.27 1.27))))
  (pin "2")
  (pin "1"))
 (symbol
  (lib_id "DIC_Board:+6V6")
  (at 247.65 88.9 0)
  (unit 1)
  (body_style 1)
  (exclude_from_sim no)
  (in_bom yes)
  (on_board yes)
  (in_pos_files yes)
  (dnp no)
  (property "Reference" "#PWR0121" (at 250.19 86.36 0) (hide yes) (show_name no) (do_not_autoplace no) (effects (font (size 1.27 1.27))))
  (property "Value" "+6V6" (at 247.65 84.582 0) (show_name no) (do_not_autoplace no) (effects (font (size 1.27 1.27))))
  (property "Footprint" "" (at 247.65 88.9 0) (hide yes) (show_name no) (do_not_autoplace no) (effects (font (size 1.27 1.27))))
  (property "Datasheet" "" (at 247.65 88.9 0) (hide yes) (show_name no) (do_not_autoplace no) (effects (font (size 1.27 1.27))))
  (property "Description" "" (at 247.65 88.9 0) (hide yes) (show_name no) (do_not_autoplace no) (effects (font (size 1.27 1.27))))
  (pin "1"))
 (symbol
  (lib_id "Device:C")
  (at 205.74 101.6 0)
  (unit 1)
  (body_style 1)
  (exclude_from_sim no)
  (in_bom yes)
  (on_board yes)
  (in_pos_files yes)
  (dnp no)
  (fields_autoplaced yes)
  (property "Reference" "C33" (at 209.55 100.3299 0) (show_name no) (do_not_autoplace no) (effects (font (size 1.27 1.27)) (justify left)))
  (property "Value" "0.1uF" (at 209.55 102.8699 0) (show_name no) (do_not_autoplace no) (effects (font (size 1.27 1.27)) (justify left)))
  (property "Footprint" "Capacitor_SMD:C_0603_1608Metric" (at 206.7052 105.41 0) (hide yes) (show_name no) (do_not_autoplace no) (effects (font (size 1.27 1.27))))
  (property "Datasheet" "" (at 205.74 101.6 0) (hide yes) (show_name no) (do_not_autoplace no) (effects (font (size 1.27 1.27))))
  (property "Description" "Unpolarized capacitor" (at 205.74 101.6 0) (hide yes) (show_name no) (do_not_autoplace no) (effects (font (size 1.27 1.27))))
  (property "MPN" "C1608X7R1H104K080AA" (at 0 0 0) (hide yes) (show_name no) (do_not_autoplace no) (effects (font (size 1.27 1.27))))
  (property "Manufacturer" "TDK" (at 0 0 0) (hide yes) (show_name no) (do_not_autoplace no) (effects (font (size 1.27 1.27))))
  (property "Voltage Rating" "50V" (at 0 0 0) (hide yes) (show_name no) (do_not_autoplace no) (effects (font (size 1.27 1.27))))
  (property "Dielectric" "X7R" (at 0 0 0) (hide yes) (show_name no) (do_not_autoplace no) (effects (font (size 1.27 1.27))))
  (property "Tolerance" "10%" (at 0 0 0) (hide yes) (show_name no) (do_not_autoplace no) (effects (font (size 1.27 1.27))))
  (property "BOM Source" "https://product.tdk.com/en/search/capacitor/ceramic/mlcc/info?part_no=C1608X7R1H104K080AA" (at 0 0 0) (hide yes) (show_name no) (do_not_autoplace no) (effects (font (size 1.27 1.27))))
  (pin "2")
  (pin "1")))
